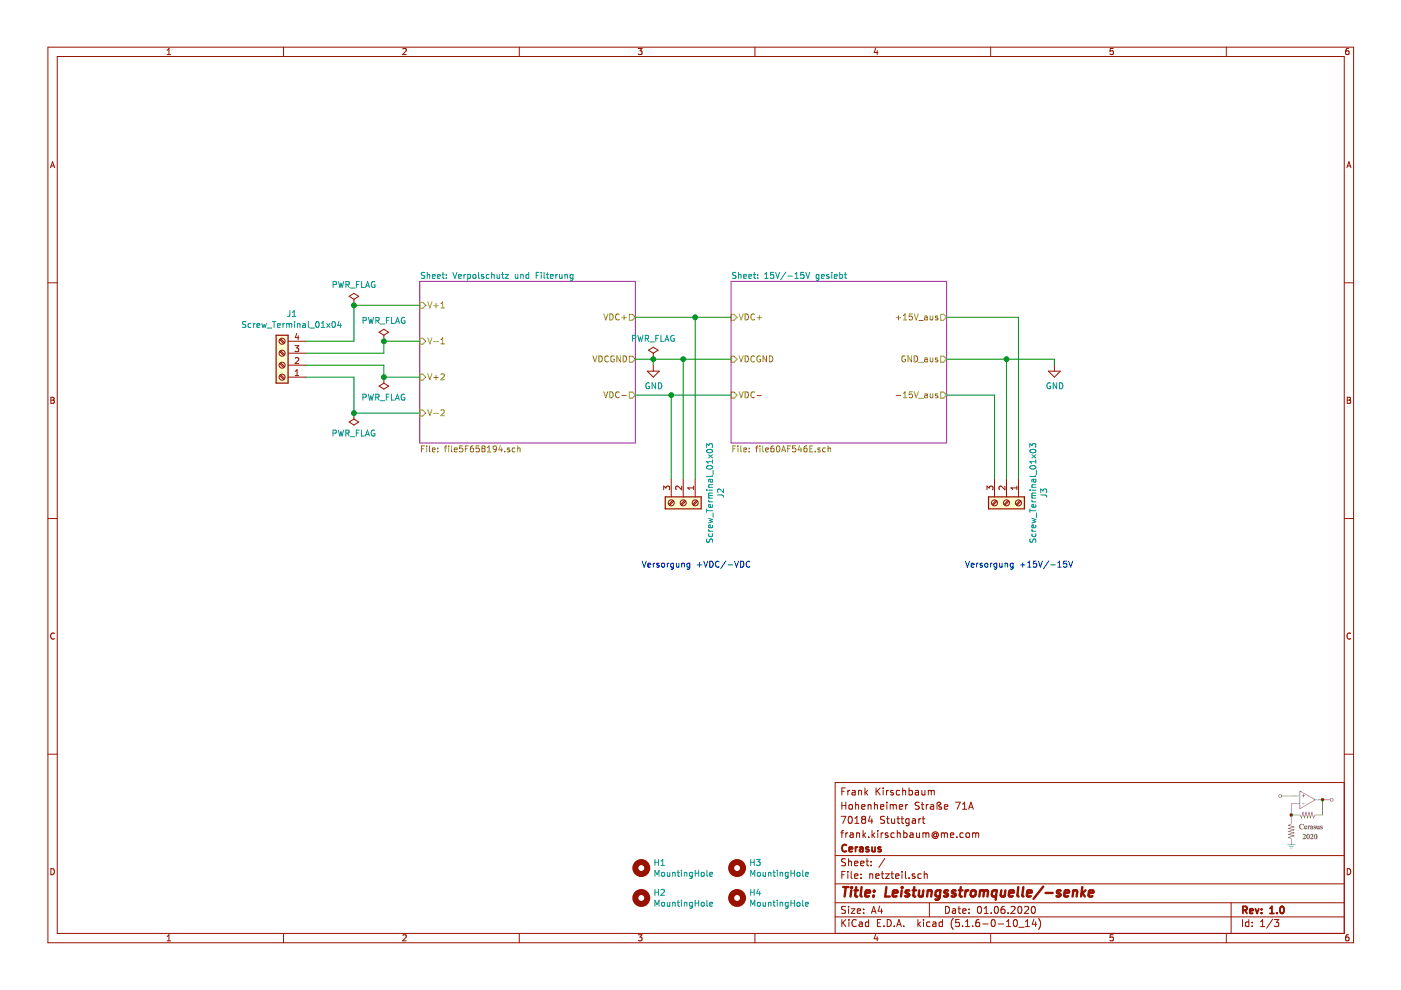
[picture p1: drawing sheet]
EESchema Schematic File Version 4
EELAYER 30 0
EELAYER END
$Descr A4 11693 8268
encoding utf-8
Sheet 1 3
Title "Leistungsstromquelle/-senke"
Date "01.06.2020"
Rev "1.0"
Comp "Cerasus"
Comment1 "frank.kirschbaum@me.com"
Comment2 "70184 Stuttgart"
Comment3 "Hohenheimer Straße 71A"
Comment4 "Frank Kirschbaum"
$EndDescr
$Comp
L Mechanical:MountingHole H1
U 1 1
P 5350 7250
AR Path="/5F29F68A" Ref="H1"  Part="1" 
AR Path="/5F29B38F/5F29F68A" Ref="H?"  Part="1" 
AR Path="/5EE55323/5F29F68A" Ref="H?"  Part="1" 
AR Path="/5EDECDDE/5F29F68A" Ref="H?"  Part="1" 
F 0 "H1" H 5450 7296 50  0000 L CNN
F 1 "MountingHole" H 5450 7205 50  0000 L CNN
F 2 "MountingHole:MountingHole_3.2mm_M3_DIN965" H 5350 7250 50  0001 C CNN
F 3 "~" H 5350 7250 50  0001 C CNN
	1    5350 7250
	1    0    0    -1  
$EndComp
$Comp
L Mechanical:MountingHole H2
U 1 1
P 5350 7500
AR Path="/5FF6390B" Ref="H2"  Part="1" 
AR Path="/5F29B38F/5FF6390B" Ref="H?"  Part="1" 
AR Path="/5EE55323/5FF6390B" Ref="H?"  Part="1" 
AR Path="/5EDECDDE/5FF6390B" Ref="H?"  Part="1" 
F 0 "H2" H 5450 7546 50  0000 L CNN
F 1 "MountingHole" H 5450 7455 50  0000 L CNN
F 2 "MountingHole:MountingHole_3.2mm_M3_DIN965" H 5350 7500 50  0001 C CNN
F 3 "~" H 5350 7500 50  0001 C CNN
	1    5350 7500
	1    0    0    -1  
$EndComp
$Comp
L Mechanical:MountingHole H3
U 1 1
P 6150 7250
AR Path="/5FF63DB7" Ref="H3"  Part="1" 
AR Path="/5F29B38F/5FF63DB7" Ref="H?"  Part="1" 
AR Path="/5EE55323/5FF63DB7" Ref="H?"  Part="1" 
AR Path="/5EDECDDE/5FF63DB7" Ref="H?"  Part="1" 
F 0 "H3" H 6250 7296 50  0000 L CNN
F 1 "MountingHole" H 6250 7205 50  0000 L CNN
F 2 "MountingHole:MountingHole_3.2mm_M3_DIN965" H 6150 7250 50  0001 C CNN
F 3 "~" H 6150 7250 50  0001 C CNN
	1    6150 7250
	1    0    0    -1  
$EndComp
$Comp
L Mechanical:MountingHole H4
U 1 1
P 6150 7500
AR Path="/5FF641EC" Ref="H4"  Part="1" 
AR Path="/5F29B38F/5FF641EC" Ref="H?"  Part="1" 
AR Path="/5EE55323/5FF641EC" Ref="H?"  Part="1" 
AR Path="/5EDECDDE/5FF641EC" Ref="H?"  Part="1" 
F 0 "H4" H 6250 7546 50  0000 L CNN
F 1 "MountingHole" H 6250 7455 50  0000 L CNN
F 2 "MountingHole:MountingHole_3.2mm_M3_DIN965" H 6150 7500 50  0001 C CNN
F 3 "~" H 6150 7500 50  0001 C CNN
	1    6150 7500
	1    0    0    -1  
$EndComp
Text Notes 8050 4750 0    50   ~ 0
Versorgung +15V/-15V
$Sheet
S 3500 2350 1800 1350
U 5F658195
F0 "Verpolschutz und Filterung" 50
F1 "file5F658194.sch" 50
F2 "VDC+" O R 5300 2650 50 
F3 "VDC-" O R 5300 3300 50 
F4 "VDCGND" O R 5300 3000 50 
F5 "V+1" I L 3500 2550 50 
F6 "V-2" I L 3500 3450 50 
F7 "V-1" I L 3500 2850 50 
F8 "V+2" I L 3500 3150 50 
$EndSheet
$Sheet
S 6100 2350 1800 1350
U 60AF546F
F0 "15V/-15V gesiebt" 50
F1 "file60AF546E.sch" 50
F2 "+15V_aus" O R 7900 2650 50 
F3 "-15V_aus" O R 7900 3300 50 
F4 "GND_aus" O R 7900 3000 50 
F5 "VDC+" I L 6100 2650 50 
F6 "VDC-" I L 6100 3300 50 
F7 "VDCGND" I L 6100 3000 50 
$EndSheet
$Comp
L power:PWR_FLAG #FLG01
U 1 1
P 2950 2550
F 0 "#FLG01" H 2950 2625 50  0001 C CNN
F 1 "PWR_FLAG" H 2950 2723 50  0000 C CNN
F 2 "" H 2950 2550 50  0001 C CNN
F 3 "~" H 2950 2550 50  0001 C CNN
	1    2950 2550
	1    0    0    -1  
$EndComp
$Comp
L power:PWR_FLAG #FLG03
U 1 1
P 3200 2850
F 0 "#FLG03" H 3200 2925 50  0001 C CNN
F 1 "PWR_FLAG" H 3200 3023 50  0000 C CNN
F 2 "" H 3200 2850 50  0001 C CNN
F 3 "~" H 3200 2850 50  0001 C CNN
	1    3200 2850
	1    0    0    -1  
$EndComp
Text Notes 5350 4750 0    50   ~ 0
Versorgung +VDC/-VDC
Wire Wire Line
	5300 2650 5800 2650
Wire Wire Line
	5300 3300 5600 3300
Wire Wire Line
	5300 3000 5450 3000
Wire Wire Line
	5800 4000 5800 2650
Connection ~ 5800 2650
Wire Wire Line
	5800 2650 6100 2650
Wire Wire Line
	5700 4000 5700 3000
Connection ~ 5700 3000
Wire Wire Line
	5700 3000 6100 3000
Wire Wire Line
	5600 4000 5600 3300
Connection ~ 5600 3300
Wire Wire Line
	5600 3300 6100 3300
Wire Wire Line
	7900 2650 8500 2650
Wire Wire Line
	7900 3300 8300 3300
Wire Wire Line
	7900 3000 8400 3000
Wire Wire Line
	8300 4000 8300 3300
Wire Wire Line
	8400 4000 8400 3000
Wire Wire Line
	8500 4000 8500 2650
$Comp
L Connector:Screw_Terminal_01x03 J2
U 1 1
P 5700 4200
F 0 "J2" H 5618 4517 50  0000 C CNN
F 1 "Screw_Terminal_01x03" H 5618 4426 50  0000 C CNN
F 2 "TerminalBlock:TerminalBlock_bornier-3_P5.08mm" H 5700 4200 50  0001 C CNN
F 3 "~" H 5700 4200 50  0001 C CNN
	1    5700 4200
	0    1    1    0   
$EndComp
$Comp
L Connector:Screw_Terminal_01x03 J3
U 1 1
P 8400 4200
F 0 "J3" H 8318 4517 50  0000 C CNN
F 1 "Screw_Terminal_01x03" H 8318 4426 50  0000 C CNN
F 2 "TerminalBlock:TerminalBlock_bornier-3_P5.08mm" H 8400 4200 50  0001 C CNN
F 3 "~" H 8400 4200 50  0001 C CNN
	1    8400 4200
	0    1    1    0   
$EndComp
$Comp
L Connector:Screw_Terminal_01x04 J1
U 1 1
P 2350 3050
F 0 "J1" H 2268 2625 50  0000 C CNN
F 1 "Screw_Terminal_01x04" H 2268 2716 50  0000 C CNN
F 2 "TerminalBlock_Phoenix:TerminalBlock_Phoenix_MKDS-3-4-5.08_1x04_P5.08mm_Horizontal" H 2350 3050 50  0001 C CNN
F 3 "~" H 2350 3050 50  0001 C CNN
	1    2350 3050
	-1   0    0    1   
$EndComp
Wire Wire Line
	2550 2850 2950 2850
Wire Wire Line
	2950 2850 2950 2550
Wire Wire Line
	2950 2550 3500 2550
Wire Wire Line
	2550 2950 3200 2950
Wire Wire Line
	3200 2950 3200 2850
Wire Wire Line
	3200 2850 3500 2850
Wire Wire Line
	2550 3050 3200 3050
Wire Wire Line
	3200 3050 3200 3150
Wire Wire Line
	3200 3150 3500 3150
Wire Wire Line
	2550 3150 2950 3150
Wire Wire Line
	2950 3150 2950 3450
Wire Wire Line
	2950 3450 3500 3450
$Comp
L power:PWR_FLAG #FLG02
U 1 1
P 2950 3450
F 0 "#FLG02" H 2950 3525 50  0001 C CNN
F 1 "PWR_FLAG" H 2950 3623 50  0000 C CNN
F 2 "" H 2950 3450 50  0001 C CNN
F 3 "~" H 2950 3450 50  0001 C CNN
	1    2950 3450
	-1   0    0    1   
$EndComp
Connection ~ 2950 3450
$Comp
L power:PWR_FLAG #FLG04
U 1 1
P 3200 3150
F 0 "#FLG04" H 3200 3225 50  0001 C CNN
F 1 "PWR_FLAG" H 3200 3323 50  0000 C CNN
F 2 "" H 3200 3150 50  0001 C CNN
F 3 "~" H 3200 3150 50  0001 C CNN
	1    3200 3150
	-1   0    0    1   
$EndComp
Connection ~ 3200 3150
Connection ~ 3200 2850
Connection ~ 2950 2550
$Comp
L power:GND #PWR0101
U 1 1
P 8800 3050
F 0 "#PWR0101" H 8800 2800 50  0001 C CNN
F 1 "GND" H 8805 2877 50  0000 C CNN
F 2 "" H 8800 3050 50  0001 C CNN
F 3 "" H 8800 3050 50  0001 C CNN
	1    8800 3050
	1    0    0    -1  
$EndComp
Wire Wire Line
	8400 3000 8800 3000
Wire Wire Line
	8800 3000 8800 3050
Connection ~ 8400 3000
$Comp
L power:GND #PWR0102
U 1 1
P 5450 3050
F 0 "#PWR0102" H 5450 2800 50  0001 C CNN
F 1 "GND" H 5455 2877 50  0000 C CNN
F 2 "" H 5450 3050 50  0001 C CNN
F 3 "" H 5450 3050 50  0001 C CNN
	1    5450 3050
	1    0    0    -1  
$EndComp
Wire Wire Line
	5450 3050 5450 3000
Connection ~ 5450 3000
Wire Wire Line
	5450 3000 5700 3000
$Comp
L power:PWR_FLAG #FLG0101
U 1 1
P 5450 3000
F 0 "#FLG0101" H 5450 3075 50  0001 C CNN
F 1 "PWR_FLAG" H 5450 3173 50  0000 C CNN
F 2 "" H 5450 3000 50  0001 C CNN
F 3 "~" H 5450 3000 50  0001 C CNN
	1    5450 3000
	1    0    0    -1  
$EndComp
$EndSCHEMATC
